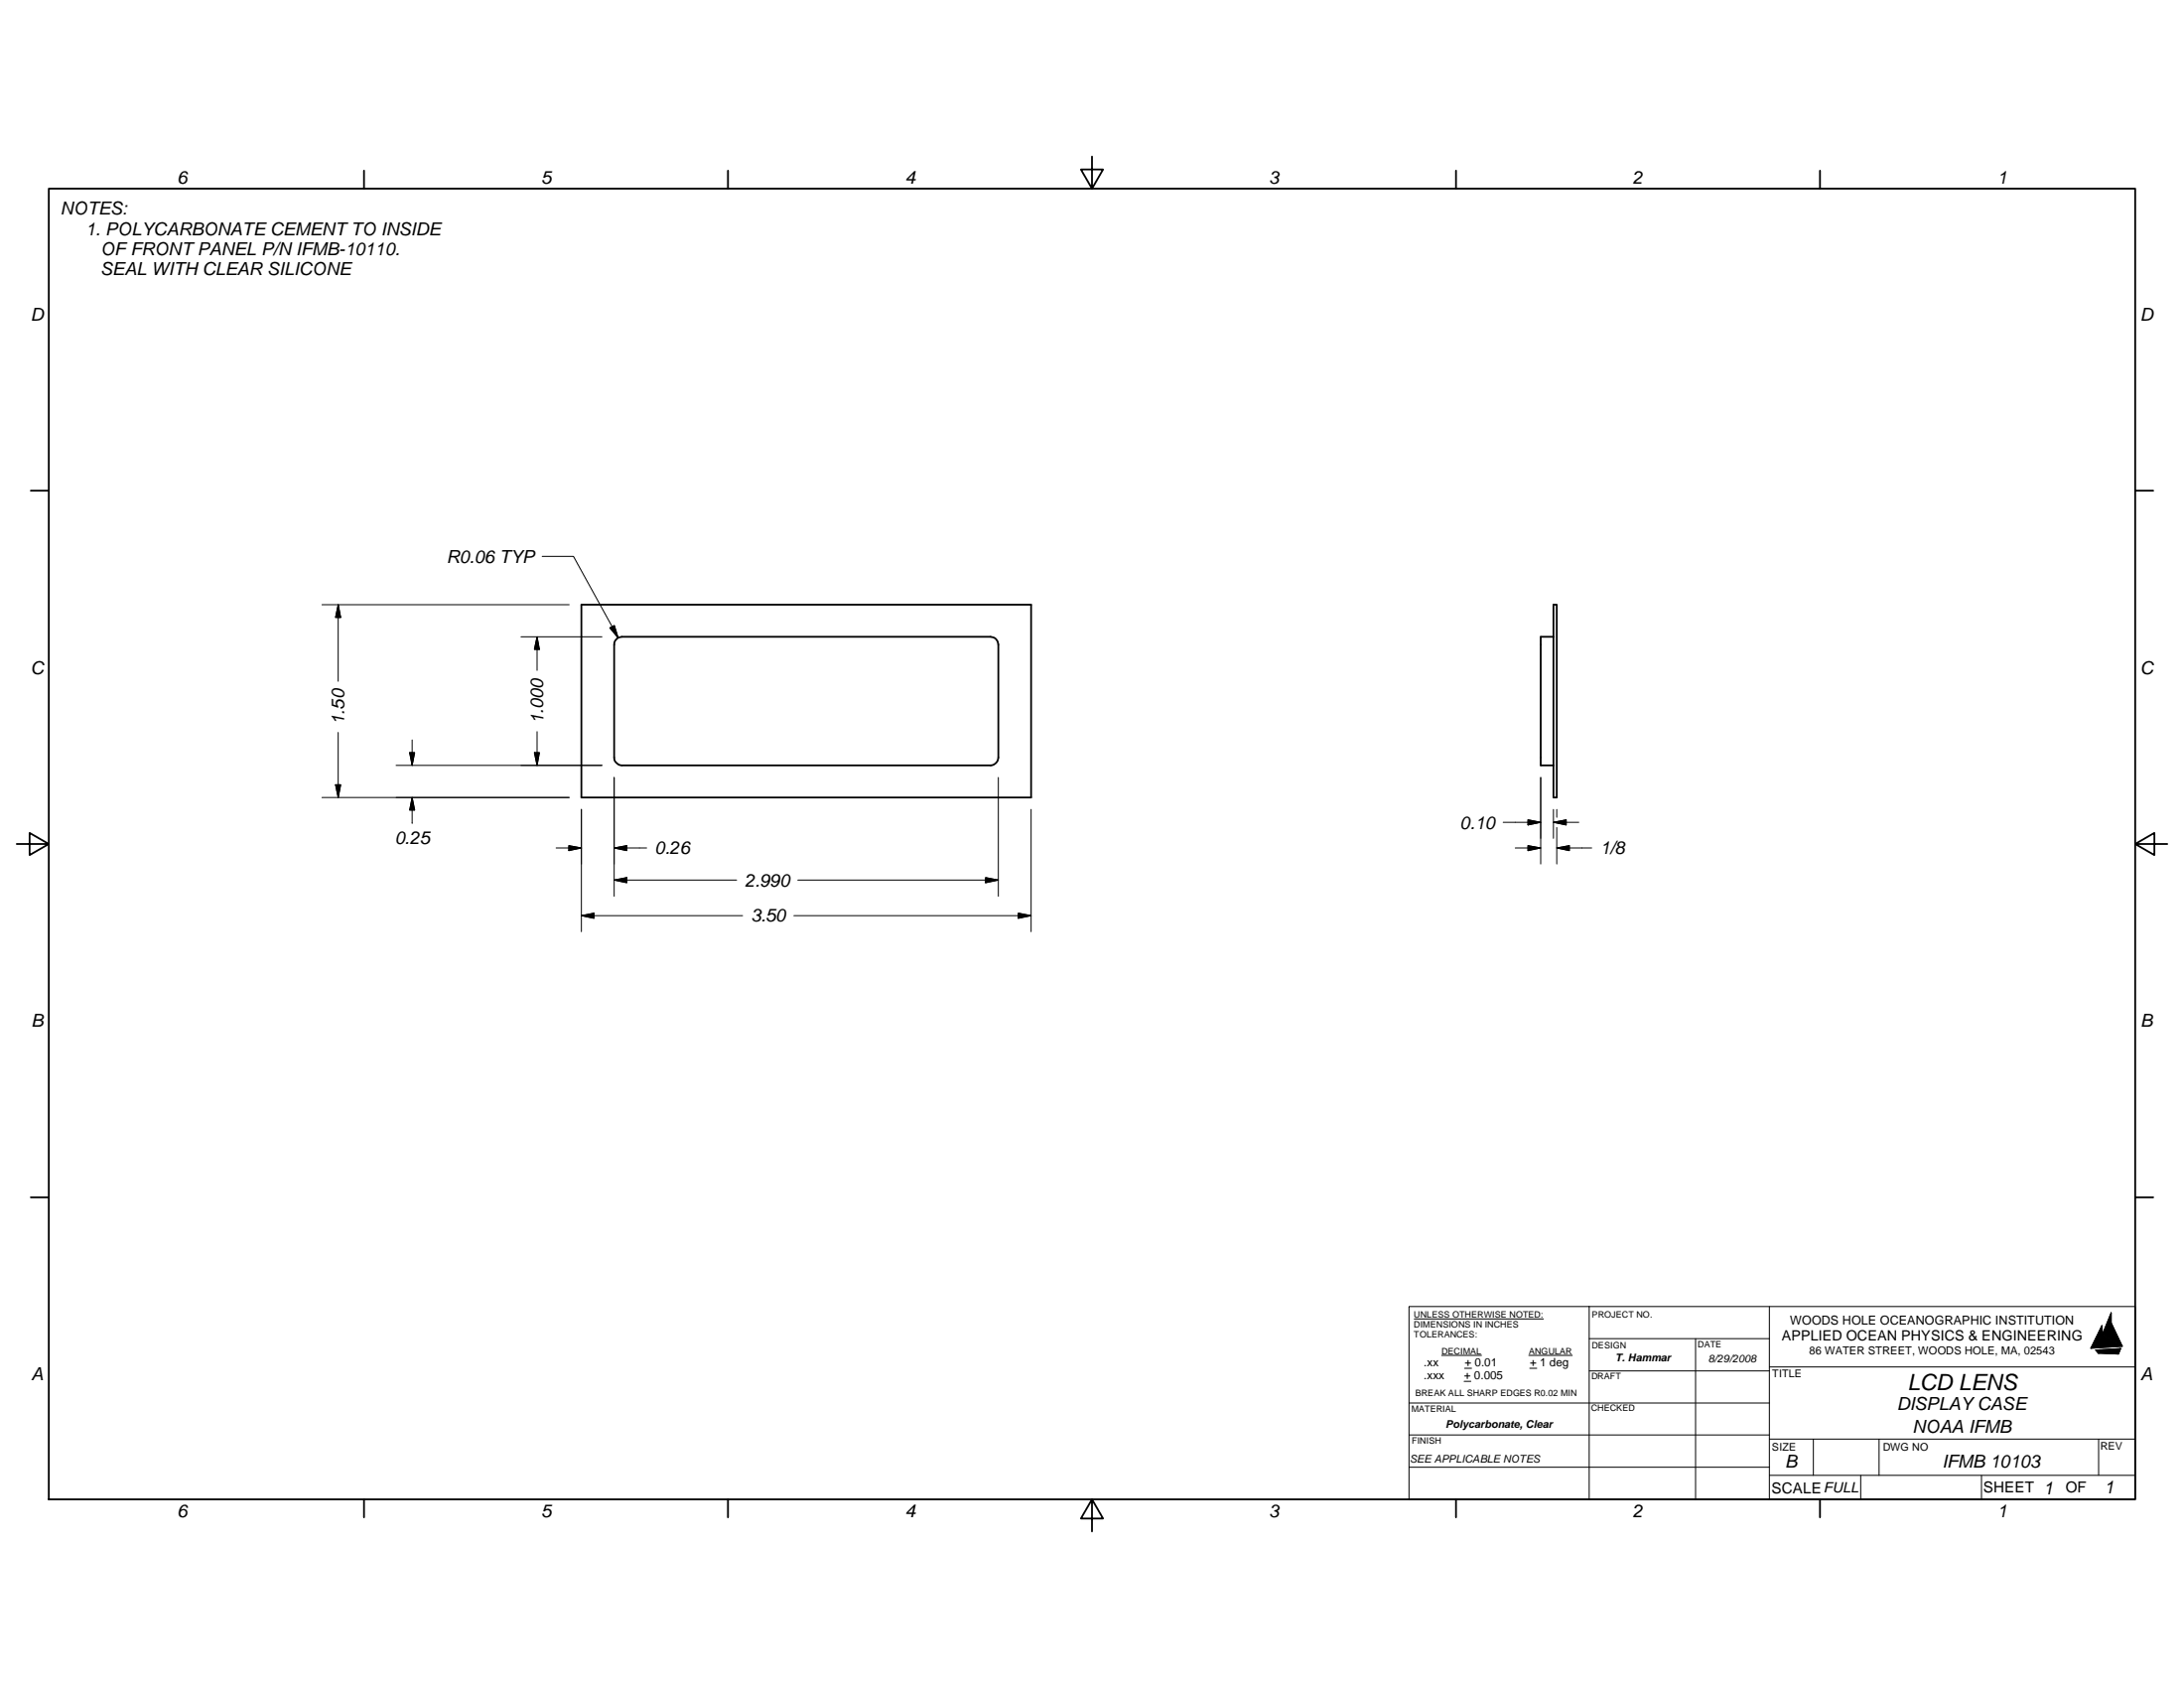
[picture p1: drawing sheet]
<svg xmlns="http://www.w3.org/2000/svg" width="279mm" height="216mm" viewBox="0 0 279 216" stroke-linecap="round" stroke-linejoin="round" font-family="sans-serif">
<g fill="none" stroke="#000" stroke-width=".23">
<path d="M6.2 24.1h267v167.7h-267zM46.6 21.8v2.3M93.1 21.8v2.3M139.7 20v4.1l-1.4-2.4h2.8l-1.4 2.4M186.3 21.8v2.3M232.8 21.8v2.3M3.9 62.8h2.3M74.4 77.3h57.5v24.7h-57.5zM198.7 77.3h.5v24.7h-.5zM273.2 62.8h2.3M78.9 81.7l.3-.2 .3-.1h47.2a1.01 1.01 0 0 1 1 1v14.5a1.05 1.05 0 0 1-1 1h-47.2a1.06 1.06 0 0 1-.9-1v-14.5v-.3zM198.7 81.4h-1.6v16.5h1.6"/>
<path d="M2.1 107.9h4.1l-2.4-1.4v2.9l2.4-1.5M273.2 107.9l2.4 1.5v-2.9l-2.4 1.4h4.1M3.9 153.1h2.3M273.2 153.1h2.3M46.6 191.8v2.3M93.1 191.8v2.3M139.7 191.8l1.4 2.4h-2.8l1.4-2.4v4.1M186.3 191.8v2.3M232.8 191.8v2.3"/>
</g>
<g fill="#000" stroke="#000" stroke-width=".13">
<path d="M43.3 77.3l.3 1.7h-.7zM52.4 96.3h.6l-.3 1.6zM68.4 96.3h.6l-.3 1.6zM68.7 81.4l.3 1.7h-.6zM78 80.3l.6-.3 .5 1.6zM42.9 100.4h.7l-.3 1.6zM52.7 102l.3 1.6h-.6zM72.8 108.2l1.6 .3-1.6 .3zM74.4 117.1l1.6-.3v.7zM78.6 112.6l1.6-.4v.7zM78.6 108.5l1.6-.3v.6zM126.1 112.2l1.6 .4-1.6 .3z"/>
<path d="M130.3 116.8l1.6 .3-1.6 .4zM195.5 108.2l1.6 .3-1.6 .3zM195.5 104.9l1.6 .3-1.6 .3zM198.7 105.2l1.7-.3v.6zM199.2 108.5l1.6-.3v.6zM268.1 172.7l3.2-.2-2.9 .6zM268.9 169.5l.1 1.2-1.5 1.7zM269 170.7l2.5 1.5-4 .2zM270.1 169.2l1.4 3-2.5-1.5zM270.1 167.9v1.3l-1.1 1.5zM268.4 173.1l2.9-.6-.3 .7z"/>
</g>
<g fill="none" stroke="#000" stroke-width=".13">
<path d="M41.2 77.3h31.6M43.3 77.3v9.8M43.3 77.3l.3 1.7h-.7zM69.4 71.2h4l5.7 10.4M43.3 93.7v8.3M50.7 97.9h26.3M52.4 96.3h.6l-.3 1.6zM52.7 94.6v3.3M66.7 81.4h10.3M68.4 96.3h.6l-.3 1.6zM68.7 81.4v4.3M68.7 81.4l.3 1.7h-.6z"/>
<path d="M68.7 93.6v4.3M78 80.3l.6-.3 .5 1.6zM78.6 99.4v15.2M127.7 99.4v15.2M197.1 99.4v11.1M41.2 102h31.6M42.9 100.4h.7l-.3 1.6zM52.7 102l.3 1.6h-.6zM52.7 102v3.3M71.1 108.5h3.3M72.8 108.2l1.6 .3-1.6 .3zM74.4 117.1l1.6-.3v.7z"/>
<path d="M74.4 117.1h20.6M74.4 103.5v15.7M78.6 112.6l1.6-.4v.7zM78.6 108.5l1.6-.3v.6zM78.6 112.6h15.6M78.6 108.5h4.1M126.1 112.2l1.6 .4-1.6 .3zM127.7 112.6h-25.6M130.3 116.8l1.6 .3-1.6 .4zM131.9 103.5v15.7M131.9 117.1h-30.3M192.3 105.2h4.8"/>
<path d="M193.8 108.5h3.3M195.5 108.2l1.6 .3-1.6 .3zM195.5 104.9l1.6 .3-1.6 .3zM198.7 105.2l1.7-.3v.6zM198.7 103.5v3.7M199.2 108.5l1.6-.3v.6zM199.2 108.5h4.4M199.2 103.5v1M199.2 105.8v4.7M202 105.2h-3.3M180.3 167.1h92.9v24.7h-92.9zM180.3 179.5h46.1"/>
<path d="M180.9 168.7h16.5M184.4 173.4h5.1M187.3 176.7h.9M187.4 175h.9M195.6 173.4h5.5M195.7 175h.9M203.3 171.2h23.1M203.3 175.3h23.1M203.3 167.1v24.7M216.9 171.2v20.6M226.4 174.8h46.8M226.4 167.1v24.7"/>
<path d="M268.1 172.7l3.2-.2-.3 .7-2.6-.1zM270.1 167.9v1.3l1.4 3-4 .2 1.4-2.9 .1 1.2zM180.3 187.7h46.1M180.3 183.5h46.1M226.4 184.1h46.8M226.4 188.7h46.8M232 184.1v4.6M238 188.7v3.1M240.4 184.1v4.6M253.5 188.7v3.1M268.5 184.1v4.6"/>
</g>
<text font-size="2.9" x="244" y="177.8">LCD LENS</text>
<g font-size="2.3">
<text x="22.6" y="23.5">6</text>
<text x="69.2" y="23.5">5</text>
<text x="115.8" y="23.5">4</text>
<text x="162.3" y="23.5">3</text>
<text x="208.9" y="23.5">2</text>
<text x="255.5" y="23.5">1</text>
<text x="7.7" y="27.5">NOTES:</text>
<text x="10.9" y="30.1">1. POLYCARBONATE CEMENT TO INSIDE</text>
<text x="12.9" y="35.2">SEAL WITH CLEAR SILICONE</text>
<text x="12.9" y="32.6">OF FRONT PANEL P/N IFMB-10110.</text>
<text x="3.9" y="41">D</text>
<text x="273.8" y="41">D</text>
<text x="57.1" y="72">R0.06 TYP</text>
<text x="3.9" y="86.2">C</text>
<text x="273.8" y="86.2">C</text>
<text x="44.1" y="92.7" transform="rotate(-90 44.1 92.7)">1.50</text>
<text x="69.5" y="92.6" transform="rotate(-90 69.5 92.6)">1.000</text>
<text x="50.5" y="108">0.25</text>
<text x="186.8" y="106">0.10</text>
<text x="83.8" y="109.3">0.26</text>
<text x="95.3" y="113.4">2.990</text>
<text x="204.7" y="109.3">1/8</text>
<text x="96.1" y="117.9">3.50</text>
<text x="4" y="131.4">B</text>
<text x="273.9" y="131.4">B</text>
<text x="4" y="176.6">A</text>
<text x="273.9" y="176.6">A</text>
<text x="242.7" y="180.4">DISPLAY CASE</text>
<text x="244.7" y="183.2">NOAA IFMB</text>
<text x="228.3" y="187.7">B</text>
<text x="248.5" y="187.7">IFMB 10103</text>
<text x="261.4" y="191.1">1</text>
<text x="269.2" y="191.1">1</text>
<text x="22.6" y="194.1">6</text>
<text x="69.2" y="194.1">5</text>
<text x="115.8" y="194.1">4</text>
<text x="162.3" y="194.1">3</text>
<text x="208.9" y="194.1">2</text>
<text x="255.5" y="194.1">1</text>
</g>
<g font-size="1.9">
<text x="226.7" y="191">SCALEFULL</text>
<text x="253.7" y="190.9">SHEET</text>
<text x="264.3" y="190.9">OF</text>
</g>
<text font-size="1.8" x="227.9" y="171.5">APPLIED OCEAN PHYSICS &amp; ENGINEERING</text>
<text font-size="1.6" x="229" y="169.5">WOODS HOLE OCEANOGRAPHIC INSTITUTION</text>
<g font-size="1.5">
<text x="182.1" y="176.4">.xxx</text>
<text x="182.1" y="174.8">.xx</text>
<text x="187.3" y="176.4">+ 0.005</text>
<text x="187.4" y="174.8">+ 0.01</text>
<text x="195.7" y="174.8">+ 1 deg</text>
</g>
<g font-size="1.4">
<text x="231.5" y="173.2">86 WATER STREET, WOODS HOLE, MA, 02543</text>
<text x="206.7" y="174.1">T. Hammar</text>
<text x="218.5" y="174.2">8/29/2008</text>
<text x="226.7" y="176.2">TITLE</text>
<text x="184.9" y="182.6">Polycarbonate, Clear</text>
<text x="226.7" y="185.5">SIZE</text>
<text x="240.9" y="185.5">DWG NO</text>
<text x="268.7" y="185.4">REV</text>
<text x="180.3" y="187">SEE APPLICABLE NOTES</text>
</g>
<g font-size="1.1">
<text x="180.9" y="168.5">UNLESS OTHERWISE NOTED:</text>
<text x="180.9" y="169.8">DIMENSIONS IN INCHES</text>
<text x="180.9" y="171.1">TOLERANCES:</text>
<text x="184.4" y="173.2">DECIMAL</text>
<text x="195.6" y="173.2">ANGULAR</text>
<text x="203.7" y="172.4">DESIGN</text>
<text x="203.7" y="168.5">PROJECT NO.</text>
<text x="217.2" y="172.3">DATE</text>
<text x="181.1" y="178.6">BREAK ALL SHARP EDGES R0.02 MIN</text>
<text x="203.6" y="176.4">DRAFT</text>
<text x="180.6" y="180.6">MATERIAL</text>
<text x="180.6" y="184.7">FINISH</text>
<text x="203.6" y="180.5">CHECKED</text>
</g>
</svg>
